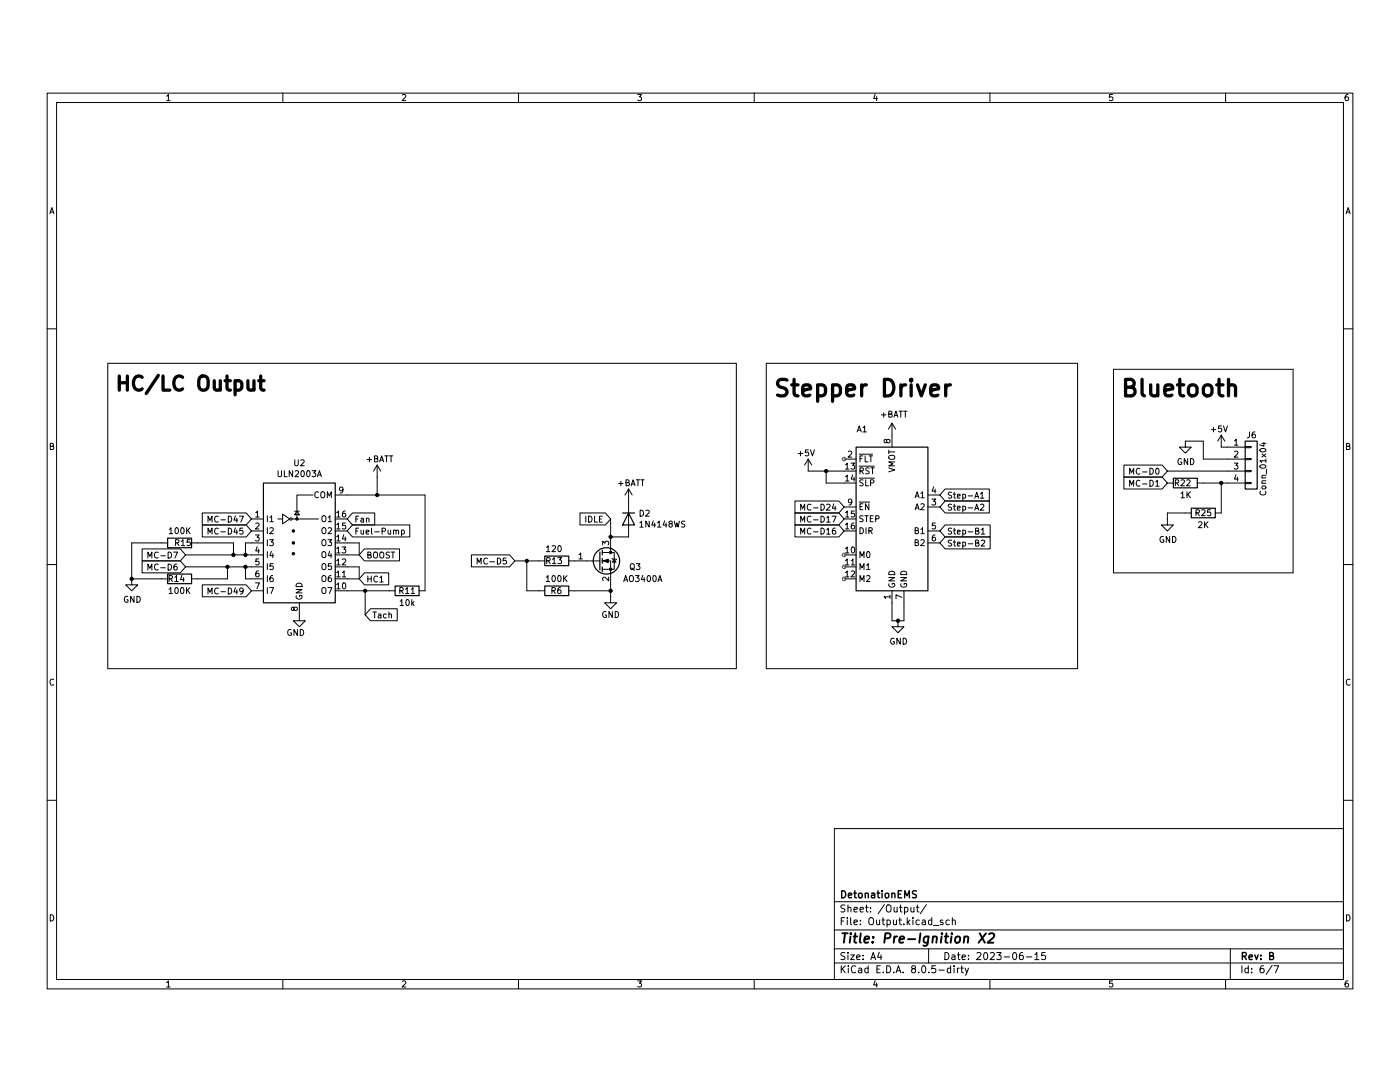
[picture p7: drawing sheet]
(kicad_sch
 (version 20231120)
 (generator "eeschema")
 (generator_version "8.0")
 (paper "A4")
 (title_block
  (title "Pre-Ignition X2")
  (date "2023-06-15")
  (rev "B")
  (company "DetonationEMS"))
 (lib_symbols
  (symbol "Connector_Generic:Conn_01x04"
   (pin_names
    (offset 1.016) hide) (exclude_from_sim no) (in_bom yes) (on_board yes)
   (property "Reference" "J" (at 0 5.08 0) (effects (font (size 1.27 1.27))))
   (property "Value" "Conn_01x04" (at 0 -7.62 0) (effects (font (size 1.27 1.27))))
   (property "Footprint" "" (at 0 0 0) (effects (font (size 1.27 1.27)) (hide yes)))
   (property "Datasheet" "~" (at 0 0 0) (effects (font (size 1.27 1.27)) (hide yes)))
   (property "Description" "Generic connector, single row, 01x04, script generated (kicad-library-utils/schlib/autogen/connector/)" (at 0 0 0) (effects (font (size 1.27 1.27)) (hide yes)))
   (symbol "Conn_01x04_1_1"
    (rectangle (start -1.27 -4.953) (end 0 -5.207) (stroke (width 0.1524) (type default)) (fill (type none)))
    (rectangle (start -1.27 -2.413) (end 0 -2.667) (stroke (width 0.1524) (type default)) (fill (type none)))
    (rectangle (start -1.27 0.127) (end 0 -0.127) (stroke (width 0.1524) (type default)) (fill (type none)))
    (rectangle (start -1.27 2.667) (end 0 2.413) (stroke (width 0.1524) (type default)) (fill (type none)))
    (rectangle (start -1.27 3.81) (end 1.27 -6.35) (stroke (width 0.254) (type default)) (fill (type background)))
    (pin passive line (at -5.08 2.54 0) (length 3.81) (name "Pin_1" (effects (font (size 1.27 1.27)))) (number "1" (effects (font (size 1.27 1.27)))))
    (pin passive line (at -5.08 0 0) (length 3.81) (name "Pin_2" (effects (font (size 1.27 1.27)))) (number "2" (effects (font (size 1.27 1.27)))))
    (pin passive line (at -5.08 -2.54 0) (length 3.81) (name "Pin_3" (effects (font (size 1.27 1.27)))) (number "3" (effects (font (size 1.27 1.27)))))
    (pin passive line (at -5.08 -5.08 0) (length 3.81) (name "Pin_4" (effects (font (size 1.27 1.27)))) (number "4" (effects (font (size 1.27 1.27)))))))
  (symbol "Device:R"
   (pin_numbers hide)
   (pin_names
    (offset 0)) (exclude_from_sim no) (in_bom yes) (on_board yes)
   (property "Reference" "R" (at 2.032 0 90) (effects (font (size 1.27 1.27))))
   (property "Value" "R" (at 0 0 90) (effects (font (size 1.27 1.27))))
   (property "Footprint" "" (at -1.778 0 90) (effects (font (size 1.27 1.27)) (hide yes)))
   (property "Datasheet" "~" (at 0 0 0) (effects (font (size 1.27 1.27)) (hide yes)))
   (property "Description" "Resistor" (at 0 0 0) (effects (font (size 1.27 1.27)) (hide yes)))
   (symbol "R_0_1"
    (rectangle (start -1.016 -2.54) (end 1.016 2.54) (stroke (width 0.254) (type default)) (fill (type none))))
   (symbol "R_1_1"
    (pin passive line (at 0 3.81 270) (length 1.27) (name "~" (effects (font (size 1.27 1.27)))) (number "1" (effects (font (size 1.27 1.27)))))
    (pin passive line (at 0 -3.81 90) (length 1.27) (name "~" (effects (font (size 1.27 1.27)))) (number "2" (effects (font (size 1.27 1.27)))))))
  (symbol "Diode:1N4148WS"
   (pin_numbers hide)
   (pin_names hide) (exclude_from_sim no) (in_bom yes) (on_board yes)
   (property "Reference" "D" (at 0 2.54 0) (effects (font (size 1.27 1.27))))
   (property "Value" "1N4148WS" (at 0 -2.54 0) (effects (font (size 1.27 1.27))))
   (property "Footprint" "Diode_SMD:D_SOD-323" (at 0 -4.445 0) (effects (font (size 1.27 1.27)) (hide yes)))
   (property "Datasheet" "https://www.vishay.com/docs/85751/1n4148ws.pdf" (at 0 0 0) (effects (font (size 1.27 1.27)) (hide yes)))
   (property "Description" "75V 0.15A Fast switching Diode, SOD-323" (at 0 0 0) (effects (font (size 1.27 1.27)) (hide yes)))
   (property "Sim.Device" "D" (at 0 0 0) (effects (font (size 1.27 1.27)) (hide yes)))
   (property "Sim.Pins" "1=K 2=A" (at 0 0 0) (effects (font (size 1.27 1.27)) (hide yes)))
   (symbol "1N4148WS_0_1"
    (polyline (pts (xy -1.27 1.27) (xy -1.27 -1.27)) (stroke (width 0.254) (type default)) (fill (type none)))
    (polyline (pts (xy 1.27 0) (xy -1.27 0)) (stroke (width 0) (type default)) (fill (type none)))
    (polyline (pts (xy 1.27 1.27) (xy 1.27 -1.27) (xy -1.27 0) (xy 1.27 1.27)) (stroke (width 0.254) (type default)) (fill (type none))))
   (symbol "1N4148WS_1_1"
    (pin passive line (at -3.81 0 0) (length 2.54) (name "K" (effects (font (size 1.27 1.27)))) (number "1" (effects (font (size 1.27 1.27)))))
    (pin passive line (at 3.81 0 180) (length 2.54) (name "A" (effects (font (size 1.27 1.27)))) (number "2" (effects (font (size 1.27 1.27)))))))
  (symbol "Driver_Motor:Pololu_Breakout_DRV8825" (exclude_from_sim no) (in_bom yes) (on_board yes)
   (property "Reference" "A" (at -2.54 16.51 0) (effects (font (size 1.27 1.27)) (justify right)))
   (property "Value" "Pololu_Breakout_DRV8825" (at -2.54 13.97 0) (effects (font (size 1.27 1.27)) (justify right)))
   (property "Footprint" "Module:Pololu_Breakout-16_15.2x20.3mm" (at 5.08 -20.32 0) (effects (font (size 1.27 1.27)) (justify left) (hide yes)))
   (property "Datasheet" "https://www.pololu.com/product/2982" (at 2.54 -7.62 0) (effects (font (size 1.27 1.27)) (hide yes)))
   (property "Description" "Pololu Breakout Board, Stepper Driver DRV8825" (at 0 0 0) (effects (font (size 1.27 1.27)) (hide yes)))
   (symbol "Pololu_Breakout_DRV8825_0_1"
    (rectangle (start 7.62 -17.78) (end -7.62 12.7) (stroke (width 0.254) (type default)) (fill (type background))))
   (symbol "Pololu_Breakout_DRV8825_1_1"
    (pin power_in line (at 0 -20.32 90) (length 2.54) (name "GND" (effects (font (size 1.27 1.27)))) (number "1" (effects (font (size 1.27 1.27)))))
    (pin input line (at -10.16 -10.16 0) (length 2.54) (name "M0" (effects (font (size 1.27 1.27)))) (number "10" (effects (font (size 1.27 1.27)))))
    (pin input line (at -10.16 -12.7 0) (length 2.54) (name "M1" (effects (font (size 1.27 1.27)))) (number "11" (effects (font (size 1.27 1.27)))))
    (pin input line (at -10.16 -15.24 0) (length 2.54) (name "M2" (effects (font (size 1.27 1.27)))) (number "12" (effects (font (size 1.27 1.27)))))
    (pin input line (at -10.16 7.62 0) (length 2.54) (name "~{RST}" (effects (font (size 1.27 1.27)))) (number "13" (effects (font (size 1.27 1.27)))))
    (pin input line (at -10.16 5.08 0) (length 2.54) (name "~{SLP}" (effects (font (size 1.27 1.27)))) (number "14" (effects (font (size 1.27 1.27)))))
    (pin input line (at -10.16 -2.54 0) (length 2.54) (name "STEP" (effects (font (size 1.27 1.27)))) (number "15" (effects (font (size 1.27 1.27)))))
    (pin input line (at -10.16 -5.08 0) (length 2.54) (name "DIR" (effects (font (size 1.27 1.27)))) (number "16" (effects (font (size 1.27 1.27)))))
    (pin output line (at -10.16 10.16 0) (length 2.54) (name "~{FLT}" (effects (font (size 1.27 1.27)))) (number "2" (effects (font (size 1.27 1.27)))))
    (pin output line (at 10.16 0 180) (length 2.54) (name "A2" (effects (font (size 1.27 1.27)))) (number "3" (effects (font (size 1.27 1.27)))))
    (pin output line (at 10.16 2.54 180) (length 2.54) (name "A1" (effects (font (size 1.27 1.27)))) (number "4" (effects (font (size 1.27 1.27)))))
    (pin output line (at 10.16 -5.08 180) (length 2.54) (name "B1" (effects (font (size 1.27 1.27)))) (number "5" (effects (font (size 1.27 1.27)))))
    (pin output line (at 10.16 -7.62 180) (length 2.54) (name "B2" (effects (font (size 1.27 1.27)))) (number "6" (effects (font (size 1.27 1.27)))))
    (pin power_in line (at 2.54 -20.32 90) (length 2.54) (name "GND" (effects (font (size 1.27 1.27)))) (number "7" (effects (font (size 1.27 1.27)))))
    (pin power_in line (at 0 15.24 270) (length 2.54) (name "VMOT" (effects (font (size 1.27 1.27)))) (number "8" (effects (font (size 1.27 1.27)))))
    (pin input line (at -10.16 0 0) (length 2.54) (name "~{EN}" (effects (font (size 1.27 1.27)))) (number "9" (effects (font (size 1.27 1.27)))))))
  (symbol "Pre_Ignition-rescue:AO3400A-Pre_Ignition-cache"
   (pin_names hide) (exclude_from_sim no) (in_bom yes) (on_board yes)
   (property "Reference" "Q" (at 5.08 1.905 0) (effects (font (size 1.27 1.27)) (justify left)))
   (property "Value" "Pre_Ignition-cache_AO3400A" (at 5.08 0 0) (effects (font (size 1.27 1.27)) (justify left)))
   (property "Footprint" "Package_TO_SOT_SMD:SOT-23" (at 5.08 -1.905 0) (effects (font (size 1.27 1.27)
    (italic yes)) (justify left) (hide yes)))
   (property "Datasheet" "" (at 0 0 0) (effects (font (size 1.27 1.27)) (justify left) (hide yes)))
   (property "Description" "" (at 0 0 0) (effects (font (size 1.27 1.27)) (hide yes)))
   (symbol "AO3400A-Pre_Ignition-cache_0_1"
    (polyline (pts (xy 0.254 0) (xy -2.54 0)) (stroke (width 0) (type solid)) (fill (type none)))
    (polyline (pts (xy 0.254 1.905) (xy 0.254 -1.905)) (stroke (width 0.254) (type solid)) (fill (type none)))
    (polyline (pts (xy 0.762 -1.27) (xy 0.762 -2.286)) (stroke (width 0.254) (type solid)) (fill (type none)))
    (polyline (pts (xy 0.762 0.508) (xy 0.762 -0.508)) (stroke (width 0.254) (type solid)) (fill (type none)))
    (polyline (pts (xy 0.762 2.286) (xy 0.762 1.27)) (stroke (width 0.254) (type solid)) (fill (type none)))
    (polyline (pts (xy 2.54 2.54) (xy 2.54 1.778)) (stroke (width 0) (type solid)) (fill (type none)))
    (polyline (pts (xy 2.54 -2.54) (xy 2.54 0) (xy 0.762 0)) (stroke (width 0) (type solid)) (fill (type none)))
    (polyline (pts (xy 0.762 -1.778) (xy 3.302 -1.778) (xy 3.302 1.778) (xy 0.762 1.778)) (stroke (width 0) (type solid)) (fill (type none)))
    (polyline (pts (xy 1.016 0) (xy 2.032 0.381) (xy 2.032 -0.381) (xy 1.016 0)) (stroke (width 0) (type solid)) (fill (type outline)))
    (polyline (pts (xy 2.794 0.508) (xy 2.921 0.381) (xy 3.683 0.381) (xy 3.81 0.254)) (stroke (width 0) (type solid)) (fill (type none)))
    (polyline (pts (xy 3.302 0.381) (xy 2.921 -0.254) (xy 3.683 -0.254) (xy 3.302 0.381)) (stroke (width 0) (type solid)) (fill (type none)))
    (circle (center 1.651 0) (radius 2.794) (stroke (width 0.254) (type solid)) (fill (type none)))
    (circle (center 2.54 -1.778) (radius 0.254) (stroke (width 0) (type solid)) (fill (type outline)))
    (circle (center 2.54 1.778) (radius 0.254) (stroke (width 0) (type solid)) (fill (type outline))))
   (symbol "AO3400A-Pre_Ignition-cache_1_1"
    (pin input line (at -5.08 0 0) (length 2.54) (name "G" (effects (font (size 1.27 1.27)))) (number "1" (effects (font (size 1.27 1.27)))))
    (pin passive line (at 2.54 -5.08 90) (length 2.54) (name "S" (effects (font (size 1.27 1.27)))) (number "2" (effects (font (size 1.27 1.27)))))
    (pin passive line (at 2.54 5.08 270) (length 2.54) (name "D" (effects (font (size 1.27 1.27)))) (number "3" (effects (font (size 1.27 1.27)))))))
  (symbol "Transistor_Array:ULN2003A" (exclude_from_sim no) (in_bom yes) (on_board yes)
   (property "Reference" "U" (at 0 15.875 0) (effects (font (size 1.27 1.27))))
   (property "Value" "ULN2003A" (at 0 13.97 0) (effects (font (size 1.27 1.27))))
   (property "Footprint" "" (at 1.27 -13.97 0) (effects (font (size 1.27 1.27)) (justify left) (hide yes)))
   (property "Datasheet" "http://www.ti.com/lit/ds/symlink/uln2003a.pdf" (at 2.54 -5.08 0) (effects (font (size 1.27 1.27)) (hide yes)))
   (property "Description" "High Voltage, High Current Darlington Transistor Arrays, SOIC16/SOIC16W/DIP16/TSSOP16" (at 0 0 0) (effects (font (size 1.27 1.27)) (hide yes)))
   (symbol "ULN2003A_0_1"
    (rectangle (start -7.62 -12.7) (end 7.62 12.7) (stroke (width 0.254) (type default)) (fill (type background)))
    (circle (center -1.778 5.08) (radius 0.254) (stroke (width 0) (type default)) (fill (type none)))
    (circle (center -1.27 -2.286) (radius 0.254) (stroke (width 0) (type default)) (fill (type outline)))
    (circle (center -1.27 0) (radius 0.254) (stroke (width 0) (type default)) (fill (type outline)))
    (circle (center -1.27 2.54) (radius 0.254) (stroke (width 0) (type default)) (fill (type outline)))
    (circle (center -0.508 5.08) (radius 0.254) (stroke (width 0) (type default)) (fill (type outline)))
    (polyline (pts (xy -4.572 5.08) (xy -3.556 5.08)) (stroke (width 0) (type default)) (fill (type none)))
    (polyline (pts (xy -1.524 5.08) (xy 4.064 5.08)) (stroke (width 0) (type default)) (fill (type none)))
    (polyline (pts (xy 0 6.731) (xy -1.016 6.731)) (stroke (width 0) (type default)) (fill (type none)))
    (polyline (pts (xy -0.508 5.08) (xy -0.508 10.16) (xy 2.921 10.16)) (stroke (width 0) (type default)) (fill (type none)))
    (polyline (pts (xy -3.556 6.096) (xy -3.556 4.064) (xy -2.032 5.08) (xy -3.556 6.096)) (stroke (width 0) (type default)) (fill (type none)))
    (polyline (pts (xy 0 5.969) (xy -1.016 5.969) (xy -0.508 6.731) (xy 0 5.969)) (stroke (width 0) (type default)) (fill (type none))))
   (symbol "ULN2003A_1_1"
    (pin input line (at -10.16 5.08 0) (length 2.54) (name "I1" (effects (font (size 1.27 1.27)))) (number "1" (effects (font (size 1.27 1.27)))))
    (pin open_collector line (at 10.16 -10.16 180) (length 2.54) (name "O7" (effects (font (size 1.27 1.27)))) (number "10" (effects (font (size 1.27 1.27)))))
    (pin open_collector line (at 10.16 -7.62 180) (length 2.54) (name "O6" (effects (font (size 1.27 1.27)))) (number "11" (effects (font (size 1.27 1.27)))))
    (pin open_collector line (at 10.16 -5.08 180) (length 2.54) (name "O5" (effects (font (size 1.27 1.27)))) (number "12" (effects (font (size 1.27 1.27)))))
    (pin open_collector line (at 10.16 -2.54 180) (length 2.54) (name "O4" (effects (font (size 1.27 1.27)))) (number "13" (effects (font (size 1.27 1.27)))))
    (pin open_collector line (at 10.16 0 180) (length 2.54) (name "O3" (effects (font (size 1.27 1.27)))) (number "14" (effects (font (size 1.27 1.27)))))
    (pin open_collector line (at 10.16 2.54 180) (length 2.54) (name "O2" (effects (font (size 1.27 1.27)))) (number "15" (effects (font (size 1.27 1.27)))))
    (pin open_collector line (at 10.16 5.08 180) (length 2.54) (name "O1" (effects (font (size 1.27 1.27)))) (number "16" (effects (font (size 1.27 1.27)))))
    (pin input line (at -10.16 2.54 0) (length 2.54) (name "I2" (effects (font (size 1.27 1.27)))) (number "2" (effects (font (size 1.27 1.27)))))
    (pin input line (at -10.16 0 0) (length 2.54) (name "I3" (effects (font (size 1.27 1.27)))) (number "3" (effects (font (size 1.27 1.27)))))
    (pin input line (at -10.16 -2.54 0) (length 2.54) (name "I4" (effects (font (size 1.27 1.27)))) (number "4" (effects (font (size 1.27 1.27)))))
    (pin input line (at -10.16 -5.08 0) (length 2.54) (name "I5" (effects (font (size 1.27 1.27)))) (number "5" (effects (font (size 1.27 1.27)))))
    (pin input line (at -10.16 -7.62 0) (length 2.54) (name "I6" (effects (font (size 1.27 1.27)))) (number "6" (effects (font (size 1.27 1.27)))))
    (pin input line (at -10.16 -10.16 0) (length 2.54) (name "I7" (effects (font (size 1.27 1.27)))) (number "7" (effects (font (size 1.27 1.27)))))
    (pin power_in line (at 0 -15.24 90) (length 2.54) (name "GND" (effects (font (size 1.27 1.27)))) (number "8" (effects (font (size 1.27 1.27)))))
    (pin passive line (at 10.16 10.16 180) (length 2.54) (name "COM" (effects (font (size 1.27 1.27)))) (number "9" (effects (font (size 1.27 1.27)))))))
  (symbol "power:+5V"
   (power)
   (pin_names
    (offset 0)) (exclude_from_sim no) (in_bom yes) (on_board yes)
   (property "Reference" "#PWR" (at 0 -3.81 0) (effects (font (size 1.27 1.27)) (hide yes)))
   (property "Value" "+5V" (at 0 3.556 0) (effects (font (size 1.27 1.27))))
   (property "Footprint" "" (at 0 0 0) (effects (font (size 1.27 1.27)) (hide yes)))
   (property "Datasheet" "" (at 0 0 0) (effects (font (size 1.27 1.27)) (hide yes)))
   (property "Description" "Power symbol creates a global label with name \"+5V\"" (at 0 0 0) (effects (font (size 1.27 1.27)) (hide yes)))
   (symbol "+5V_0_1"
    (polyline (pts (xy -0.762 1.27) (xy 0 2.54)) (stroke (width 0) (type default)) (fill (type none)))
    (polyline (pts (xy 0 0) (xy 0 2.54)) (stroke (width 0) (type default)) (fill (type none)))
    (polyline (pts (xy 0 2.54) (xy 0.762 1.27)) (stroke (width 0) (type default)) (fill (type none))))
   (symbol "+5V_1_1"
    (pin power_in line (at 0 0 90) (length 0) hide (name "+5V" (effects (font (size 1.27 1.27)))) (number "1" (effects (font (size 1.27 1.27)))))))
  (symbol "power:+BATT"
   (power)
   (pin_names
    (offset 0)) (exclude_from_sim no) (in_bom yes) (on_board yes)
   (property "Reference" "#PWR" (at 0 -3.81 0) (effects (font (size 1.27 1.27)) (hide yes)))
   (property "Value" "+BATT" (at 0 3.556 0) (effects (font (size 1.27 1.27))))
   (property "Footprint" "" (at 0 0 0) (effects (font (size 1.27 1.27)) (hide yes)))
   (property "Datasheet" "" (at 0 0 0) (effects (font (size 1.27 1.27)) (hide yes)))
   (property "Description" "Power symbol creates a global label with name \"+BATT\"" (at 0 0 0) (effects (font (size 1.27 1.27)) (hide yes)))
   (symbol "+BATT_0_1"
    (polyline (pts (xy -0.762 1.27) (xy 0 2.54)) (stroke (width 0) (type default)) (fill (type none)))
    (polyline (pts (xy 0 0) (xy 0 2.54)) (stroke (width 0) (type default)) (fill (type none)))
    (polyline (pts (xy 0 2.54) (xy 0.762 1.27)) (stroke (width 0) (type default)) (fill (type none))))
   (symbol "+BATT_1_1"
    (pin power_in line (at 0 0 90) (length 0) hide (name "+BATT" (effects (font (size 1.27 1.27)))) (number "1" (effects (font (size 1.27 1.27)))))))
  (symbol "power:GND"
   (power)
   (pin_names
    (offset 0)) (exclude_from_sim no) (in_bom yes) (on_board yes)
   (property "Reference" "#PWR" (at 0 -6.35 0) (effects (font (size 1.27 1.27)) (hide yes)))
   (property "Value" "GND" (at 0 -3.81 0) (effects (font (size 1.27 1.27))))
   (property "Footprint" "" (at 0 0 0) (effects (font (size 1.27 1.27)) (hide yes)))
   (property "Datasheet" "" (at 0 0 0) (effects (font (size 1.27 1.27)) (hide yes)))
   (property "Description" "Power symbol creates a global label with name \"GND\" , ground" (at 0 0 0) (effects (font (size 1.27 1.27)) (hide yes)))
   (symbol "GND_0_1"
    (polyline (pts (xy 0 0) (xy 0 -1.27) (xy 1.27 -1.27) (xy 0 -2.54) (xy -1.27 -1.27) (xy 0 -1.27)) (stroke (width 0) (type default)) (fill (type none))))
   (symbol "GND_1_1"
    (pin power_in line (at 0 0 270) (length 0) hide (name "GND" (effects (font (size 1.27 1.27)))) (number "1" (effects (font (size 1.27 1.27))))))))
 (junction
  (at 49.53 107.95)
  (diameter 0)
  (color 0 0 0 0))
 (junction
  (at 77.47 115.57)
  (diameter 0)
  (color 0 0 0 0))
 (junction
  (at 129.54 104.14)
  (diameter 0)
  (color 0 0 0 0))
 (junction
  (at 259.08 92.71)
  (diameter 0)
  (color 0 0 0 0))
 (junction
  (at 190.5 121.92)
  (diameter 0)
  (color 0 0 0 0))
 (junction
  (at 80.01 95.25)
  (diameter 0)
  (color 0 0 0 0))
 (junction
  (at 27.94 113.03)
  (diameter 0)
  (color 0 0 0 0))
 (junction
  (at 175.26 90.17)
  (diameter 0)
  (color 0 0 0 0))
 (junction
  (at 48.26 110.49)
  (diameter 0)
  (color 0 0 0 0))
 (junction
  (at 52.07 107.95)
  (diameter 0)
  (color 0 0 0 0))
 (junction
  (at 129.54 115.57)
  (diameter 0)
  (color 0 0 0 0))
 (junction
  (at 111.76 109.22)
  (diameter 0)
  (color 0 0 0 0))
 (junction
  (at 52.07 110.49)
  (diameter 0)
  (color 0 0 0 0))
 (wire
  (pts (xy 255.27 83.82) (xy 255.27 87.63))
  (stroke (width 0) (type default)))
 (wire
  (pts (xy 259.08 92.71) (xy 259.08 99.06))
  (stroke (width 0) (type default)))
 (wire
  (pts (xy 189.23 118.11) (xy 189.23 121.92))
  (stroke (width 0) (type default)))
 (wire
  (pts (xy 90.17 95.25) (xy 80.01 95.25))
  (stroke (width 0) (type default)))
 (wire
  (pts (xy 129.54 116.84) (xy 129.54 115.57))
  (stroke (width 0) (type default)))
 (wire
  (pts (xy 171.45 90.17) (xy 175.26 90.17))
  (stroke (width 0) (type default)))
 (wire
  (pts (xy 80.01 91.44) (xy 80.01 95.25))
  (stroke (width 0) (type default)))
 (wire
  (pts (xy 111.76 109.22) (xy 114.3 109.22))
  (stroke (width 0) (type default)))
 (wire
  (pts (xy 76.2 107.95) (xy 73.66 107.95))
  (stroke (width 0) (type default)))
 (wire
  (pts (xy 129.54 100.33) (xy 129.54 104.14))
  (stroke (width 0) (type default)))
 (wire
  (pts (xy 53.34 113.03) (xy 52.07 113.03))
  (stroke (width 0) (type default)))
 (wire
  (pts (xy 80.01 95.25) (xy 73.66 95.25))
  (stroke (width 0) (type default)))
 (wire
  (pts (xy 111.76 109.22) (xy 111.76 115.57))
  (stroke (width 0) (type default)))
 (wire
  (pts (xy 111.76 115.57) (xy 114.3 115.57))
  (stroke (width 0) (type default)))
 (wire
  (pts (xy 52.07 105.41) (xy 52.07 107.95))
  (stroke (width 0) (type default)))
 (wire
  (pts (xy 77.47 120.65) (xy 77.47 115.57))
  (stroke (width 0) (type default)))
 (wire
  (pts (xy 260.35 90.17) (xy 247.65 90.17))
  (stroke (width 0) (type default)))
 (polyline
  (pts (xy 236.22 111.76) (xy 274.32 111.76))
  (stroke (width 0) (type default)))
 (wire
  (pts (xy 109.22 109.22) (xy 111.76 109.22))
  (stroke (width 0) (type default)))
 (polyline
  (pts (xy 236.22 68.58) (xy 236.22 111.76))
  (stroke (width 0) (type default)))
 (wire
  (pts (xy 41.91 113.03) (xy 48.26 113.03))
  (stroke (width 0) (type default)))
 (wire
  (pts (xy 77.47 115.57) (xy 82.55 115.57))
  (stroke (width 0) (type default)))
 (polyline
  (pts (xy 274.32 68.58) (xy 236.22 68.58))
  (stroke (width 0) (type default)))
 (wire
  (pts (xy 191.77 121.92) (xy 191.77 118.11))
  (stroke (width 0) (type default)))
 (wire
  (pts (xy 251.46 83.82) (xy 255.27 83.82))
  (stroke (width 0) (type default)))
 (wire
  (pts (xy 53.34 105.41) (xy 52.07 105.41))
  (stroke (width 0) (type default)))
 (wire
  (pts (xy 53.34 110.49) (xy 52.07 110.49))
  (stroke (width 0) (type default)))
 (wire
  (pts (xy 73.66 115.57) (xy 77.47 115.57))
  (stroke (width 0) (type default)))
 (wire
  (pts (xy 259.08 85.09) (xy 260.35 85.09))
  (stroke (width 0) (type default)))
 (wire
  (pts (xy 247.65 99.06) (xy 247.65 100.33))
  (stroke (width 0) (type default)))
 (wire
  (pts (xy 27.94 105.41) (xy 34.29 105.41))
  (stroke (width 0) (type default)))
 (wire
  (pts (xy 76.2 110.49) (xy 76.2 113.03))
  (stroke (width 0) (type default)))
 (wire
  (pts (xy 189.23 121.92) (xy 190.5 121.92))
  (stroke (width 0) (type default)))
 (wire
  (pts (xy 76.2 113.03) (xy 73.66 113.03))
  (stroke (width 0) (type default)))
 (wire
  (pts (xy 27.94 105.41) (xy 27.94 113.03))
  (stroke (width 0) (type default)))
 (wire
  (pts (xy 76.2 110.49) (xy 73.66 110.49))
  (stroke (width 0) (type default)))
 (wire
  (pts (xy 49.53 107.95) (xy 52.07 107.95))
  (stroke (width 0) (type default)))
 (wire
  (pts (xy 90.17 115.57) (xy 90.17 95.25))
  (stroke (width 0) (type default)))
 (wire
  (pts (xy 255.27 92.71) (xy 259.08 92.71))
  (stroke (width 0) (type default)))
 (wire
  (pts (xy 121.92 115.57) (xy 129.54 115.57))
  (stroke (width 0) (type default)))
 (wire
  (pts (xy 190.5 121.92) (xy 191.77 121.92))
  (stroke (width 0) (type default)))
 (wire
  (pts (xy 255.27 87.63) (xy 260.35 87.63))
  (stroke (width 0) (type default)))
 (wire
  (pts (xy 27.94 113.03) (xy 34.29 113.03))
  (stroke (width 0) (type default)))
 (wire
  (pts (xy 39.37 110.49) (xy 48.26 110.49))
  (stroke (width 0) (type default)))
 (wire
  (pts (xy 48.26 110.49) (xy 52.07 110.49))
  (stroke (width 0) (type default)))
 (wire
  (pts (xy 49.53 105.41) (xy 49.53 107.95))
  (stroke (width 0) (type default)))
 (polyline
  (pts (xy 274.32 111.76) (xy 274.32 68.58))
  (stroke (width 0) (type default)))
 (wire
  (pts (xy 48.26 113.03) (xy 48.26 110.49))
  (stroke (width 0) (type default)))
 (wire
  (pts (xy 39.37 107.95) (xy 49.53 107.95))
  (stroke (width 0) (type default)))
 (wire
  (pts (xy 76.2 105.41) (xy 73.66 105.41))
  (stroke (width 0) (type default)))
 (wire
  (pts (xy 52.07 113.03) (xy 52.07 110.49))
  (stroke (width 0) (type default)))
 (wire
  (pts (xy 41.91 105.41) (xy 49.53 105.41))
  (stroke (width 0) (type default)))
 (wire
  (pts (xy 247.65 99.06) (xy 251.46 99.06))
  (stroke (width 0) (type default)))
 (wire
  (pts (xy 259.08 92.71) (xy 260.35 92.71))
  (stroke (width 0) (type default)))
 (wire
  (pts (xy 129.54 115.57) (xy 129.54 114.3))
  (stroke (width 0) (type default)))
 (wire
  (pts (xy 133.35 104.14) (xy 129.54 104.14))
  (stroke (width 0) (type default)))
 (wire
  (pts (xy 175.26 90.17) (xy 179.07 90.17))
  (stroke (width 0) (type default)))
 (wire
  (pts (xy 175.26 90.17) (xy 175.26 92.71))
  (stroke (width 0) (type default)))
 (wire
  (pts (xy 76.2 107.95) (xy 76.2 105.41))
  (stroke (width 0) (type default)))
 (wire
  (pts (xy 175.26 92.71) (xy 179.07 92.71))
  (stroke (width 0) (type default)))
 (wire
  (pts (xy 52.07 107.95) (xy 53.34 107.95))
  (stroke (width 0) (type default)))
 (rectangle
  (start 162.56 67.31)
  (end 228.6 132.08)
  (stroke (width 0) (type default))
  (fill (type none)))
 (rectangle
  (start 22.86 67.31)
  (end 156.21 132.08)
  (stroke (width 0) (type default))
  (fill (type none)))
 (text "Bluetooth"
  (exclude_from_sim no)
  (at 237.49 74.93 0)
  (effects (font (size 3.5 3.5) (thickness 0.7)
    (bold yes)) (justify left bottom)))
 (text "Stepper Driver"
  (exclude_from_sim no)
  (at 163.83 74.93 0)
  (effects (font (size 3.5 3.5) (thickness 0.7)
    (bold yes)) (justify left bottom)))
 (text "HC/LC Output"
  (exclude_from_sim no)
  (at 24.13 73.66 0)
  (effects (font (size 3 3) (thickness 0.7)
    (bold yes)) (justify left bottom)))
 (global_label "MC-D45"
  (shape input)
  (at 53.34 102.87 180)
  (effects (font (size 1.27 1.27)) (justify right))
  (property "Intersheetrefs" "${INTERSHEET_REFS}" (at 53.34 102.87 0) (effects (font (size 1.27 1.27)) (hide yes))))
 (global_label "MC-D16"
  (shape input)
  (at 179.07 102.87 180)
  (effects (font (size 1.27 1.27)) (justify right))
  (property "Intersheetrefs" "${INTERSHEET_REFS}" (at 179.07 102.87 0) (effects (font (size 1.27 1.27)) (hide yes))))
 (global_label "MC-D6"
  (shape input)
  (at 39.37 110.49 180)
  (effects (font (size 1.27 1.27)) (justify right))
  (property "Intersheetrefs" "${INTERSHEET_REFS}" (at 39.37 110.49 0) (effects (font (size 1.27 1.27)) (hide yes))))
 (global_label "MC-D1"
  (shape input)
  (at 247.65 92.71 180)
  (effects (font (size 1.27 1.27)) (justify right))
  (property "Intersheetrefs" "${INTERSHEET_REFS}" (at 247.65 92.71 0) (effects (font (size 1.27 1.27)) (hide yes))))
 (global_label "MC-D24"
  (shape input)
  (at 179.07 97.79 180)
  (effects (font (size 1.27 1.27)) (justify right))
  (property "Intersheetrefs" "${INTERSHEET_REFS}" (at 179.07 97.79 0) (effects (font (size 1.27 1.27)) (hide yes))))
 (global_label "IDLE"
  (shape input)
  (at 129.54 100.33 180)
  (effects (font (size 1.27 1.27)) (justify right))
  (property "Intersheetrefs" "${INTERSHEET_REFS}" (at 129.54 100.33 0) (effects (font (size 1.27 1.27)) (hide yes))))
 (global_label "MC-D17"
  (shape input)
  (at 179.07 100.33 180)
  (effects (font (size 1.27 1.27)) (justify right))
  (property "Intersheetrefs" "${INTERSHEET_REFS}" (at 179.07 100.33 0) (effects (font (size 1.27 1.27)) (hide yes))))
 (global_label "Fuel-Pump"
  (shape input)
  (at 73.66 102.87 0)
  (effects (font (size 1.27 1.27)) (justify left))
  (property "Intersheetrefs" "${INTERSHEET_REFS}" (at 73.66 102.87 0) (effects (font (size 1.27 1.27)) (hide yes))))
 (global_label "HC1"
  (shape input)
  (at 76.2 113.03 0)
  (effects (font (size 1.27 1.27)) (justify left))
  (property "Intersheetrefs" "${INTERSHEET_REFS}" (at 76.2 113.03 0) (effects (font (size 1.27 1.27)) (hide yes))))
 (global_label "Step-A2"
  (shape input)
  (at 199.39 97.79 0)
  (effects (font (size 1.27 1.27)) (justify left))
  (property "Intersheetrefs" "${INTERSHEET_REFS}" (at 199.39 97.79 0) (effects (font (size 1.27 1.27)) (hide yes))))
 (global_label "Step-B1"
  (shape input)
  (at 199.39 102.87 0)
  (effects (font (size 1.27 1.27)) (justify left))
  (property "Intersheetrefs" "${INTERSHEET_REFS}" (at 199.39 102.87 0) (effects (font (size 1.27 1.27)) (hide yes))))
 (global_label "MC-D47"
  (shape input)
  (at 53.34 100.33 180)
  (effects (font (size 1.27 1.27)) (justify right))
  (property "Intersheetrefs" "${INTERSHEET_REFS}" (at 53.34 100.33 0) (effects (font (size 1.27 1.27)) (hide yes))))
 (global_label "MC-D0"
  (shape input)
  (at 247.65 90.17 180)
  (effects (font (size 1.27 1.27)) (justify right))
  (property "Intersheetrefs" "${INTERSHEET_REFS}" (at 247.65 90.17 0) (effects (font (size 1.27 1.27)) (hide yes))))
 (global_label "Tach"
  (shape input)
  (at 77.47 120.65 0)
  (effects (font (size 1.27 1.27)) (justify left))
  (property "Intersheetrefs" "${INTERSHEET_REFS}" (at 77.47 120.65 0) (effects (font (size 1.27 1.27)) (hide yes))))
 (global_label "Step-A1"
  (shape input)
  (at 199.39 95.25 0)
  (effects (font (size 1.27 1.27)) (justify left))
  (property "Intersheetrefs" "${INTERSHEET_REFS}" (at 199.39 95.25 0) (effects (font (size 1.27 1.27)) (hide yes))))
 (global_label "Step-B2"
  (shape input)
  (at 199.39 105.41 0)
  (effects (font (size 1.27 1.27)) (justify left))
  (property "Intersheetrefs" "${INTERSHEET_REFS}" (at 199.39 105.41 0) (effects (font (size 1.27 1.27)) (hide yes))))
 (global_label "Fan"
  (shape input)
  (at 73.66 100.33 0)
  (effects (font (size 1.27 1.27)) (justify left))
  (property "Intersheetrefs" "${INTERSHEET_REFS}" (at 73.66 100.33 0) (effects (font (size 1.27 1.27)) (hide yes))))
 (global_label "MC-D49"
  (shape input)
  (at 53.34 115.57 180)
  (effects (font (size 1.27 1.27)) (justify right))
  (property "Intersheetrefs" "${INTERSHEET_REFS}" (at 53.34 115.57 0) (effects (font (size 1.27 1.27)) (hide yes))))
 (global_label "MC-D7"
  (shape input)
  (at 39.37 107.95 180)
  (effects (font (size 1.27 1.27)) (justify right))
  (property "Intersheetrefs" "${INTERSHEET_REFS}" (at 39.37 107.95 0) (effects (font (size 1.27 1.27)) (hide yes))))
 (global_label "BOOST"
  (shape input)
  (at 76.2 107.95 0)
  (effects (font (size 1.27 1.27)) (justify left))
  (property "Intersheetrefs" "${INTERSHEET_REFS}" (at 76.2 107.95 0) (effects (font (size 1.27 1.27)) (hide yes))))
 (global_label "MC-D5"
  (shape input)
  (at 109.22 109.22 180)
  (effects (font (size 1.27 1.27)) (justify right))
  (property "Intersheetrefs" "${INTERSHEET_REFS}" (at 109.22 109.22 0) (effects (font (size 1.27 1.27)) (hide yes))))
 (symbol
  (lib_id "Transistor_Array:ULN2003A")
  (at 63.5 105.41 0)
  (unit 1)
  (exclude_from_sim no)
  (in_bom yes)
  (on_board yes)
  (dnp no)
  (property "Reference" "U2" (at 63.5 88.4682 0) (effects (font (size 1.27 1.27))))
  (property "Value" "ULN2003A" (at 63.5 90.7796 0) (effects (font (size 1.27 1.27))))
  (property "Footprint" "Package_SO:SOIC-16_3.9x9.9mm_P1.27mm" (at 64.77 119.38 0) (effects (font (size 1.27 1.27)) (justify left) (hide yes)))
  (property "Datasheet" "http://www.ti.com/lit/ds/symlink/uln2003a.pdf" (at 66.04 110.49 0) (effects (font (size 1.27 1.27)) (hide yes)))
  (property "Description" "" (at 63.5 105.41 0) (effects (font (size 1.27 1.27)) (hide yes)))
  (property "JLC" "" (at 63.5 105.41 0) (effects (font (size 1.27 1.27)) (hide yes)))
  (property "LCSC" "C7512 " (at 63.5 105.41 0) (effects (font (size 1.27 1.27)) (hide yes)))
  (pin "1")
  (pin "10")
  (pin "11")
  (pin "12")
  (pin "13")
  (pin "14")
  (pin "15")
  (pin "16")
  (pin "2")
  (pin "3")
  (pin "4")
  (pin "5")
  (pin "6")
  (pin "7")
  (pin "8")
  (pin "9"))
 (symbol
  (lib_id "power:GND")
  (at 63.5 120.65 0)
  (unit 1)
  (exclude_from_sim no)
  (in_bom yes)
  (on_board yes)
  (dnp no)
  (property "Reference" "#PWR0144" (at 63.5 127 0) (effects (font (size 1.27 1.27)) (hide yes)))
  (property "Value" "GND" (at 64.77 124.46 0) (effects (font (size 1.27 1.27)) (justify right)))
  (property "Footprint" "" (at 63.5 120.65 0) (effects (font (size 1.27 1.27)) (hide yes)))
  (property "Datasheet" "" (at 63.5 120.65 0) (effects (font (size 1.27 1.27)) (hide yes)))
  (property "Description" "" (at 63.5 120.65 0) (effects (font (size 1.27 1.27)) (hide yes)))
  (pin "1"))
 (symbol
  (lib_id "Device:R")
  (at 38.1 105.41 90)
  (unit 1)
  (exclude_from_sim no)
  (in_bom yes)
  (on_board yes)
  (dnp no)
  (property "Reference" "R15" (at 36.83 105.41 90) (effects (font (size 1.27 1.27)) (justify right)))
  (property "Value" "100K" (at 35.56 102.87 90) (effects (font (size 1.27 1.27)) (justify right)))
  (property "Footprint" "Resistor_SMD:R_0603_1608Metric" (at 38.1 107.188 90) (effects (font (size 1.27 1.27)) (hide yes)))
  (property "Datasheet" "~" (at 38.1 105.41 0) (effects (font (size 1.27 1.27)) (hide yes)))
  (property "Description" "" (at 38.1 105.41 0) (effects (font (size 1.27 1.27)) (hide yes)))
  (property "JLC" "" (at 38.1 105.41 0) (effects (font (size 1.27 1.27)) (hide yes)))
  (property "LCSC" "C25803" (at 38.1 105.41 0) (effects (font (size 1.27 1.27)) (hide yes)))
  (pin "1")
  (pin "2"))
 (symbol
  (lib_id "power:GND")
  (at 27.94 113.03 0)
  (unit 1)
  (exclude_from_sim no)
  (in_bom yes)
  (on_board yes)
  (dnp no)
  (property "Reference" "#PWR026" (at 27.94 119.38 0) (effects (font (size 1.27 1.27)) (hide yes)))
  (property "Value" "GND" (at 28.067 117.4242 0) (effects (font (size 1.27 1.27))))
  (property "Footprint" "" (at 27.94 113.03 0) (effects (font (size 1.27 1.27)) (hide yes)))
  (property "Datasheet" "" (at 27.94 113.03 0) (effects (font (size 1.27 1.27)) (hide yes)))
  (property "Description" "" (at 27.94 113.03 0) (effects (font (size 1.27 1.27)) (hide yes)))
  (pin "1"))
 (symbol
  (lib_id "Device:R")
  (at 38.1 113.03 270)
  (unit 1)
  (exclude_from_sim no)
  (in_bom yes)
  (on_board yes)
  (dnp no)
  (property "Reference" "R14" (at 39.37 113.03 90) (effects (font (size 1.27 1.27)) (justify right)))
  (property "Value" "100K" (at 40.64 115.57 90) (effects (font (size 1.27 1.27)) (justify right)))
  (property "Footprint" "Resistor_SMD:R_0603_1608Metric" (at 38.1 111.252 90) (effects (font (size 1.27 1.27)) (hide yes)))
  (property "Datasheet" "~" (at 38.1 113.03 0) (effects (font (size 1.27 1.27)) (hide yes)))
  (property "Description" "" (at 38.1 113.03 0) (effects (font (size 1.27 1.27)) (hide yes)))
  (property "JLC" "" (at 38.1 113.03 0) (effects (font (size 1.27 1.27)) (hide yes)))
  (property "LCSC" "C25803" (at 38.1 113.03 0) (effects (font (size 1.27 1.27)) (hide yes)))
  (pin "1")
  (pin "2"))
 (symbol
  (lib_id "Connector_Generic:Conn_01x04")
  (at 265.43 87.63 0)
  (unit 1)
  (exclude_from_sim no)
  (in_bom yes)
  (on_board yes)
  (dnp no)
  (property "Reference" "J6" (at 266.7 82.55 0) (effects (font (size 1.27 1.27)) (justify right)))
  (property "Value" "Conn_01x04" (at 267.97 83.82 90) (effects (font (size 1.27 1.27)) (justify right)))
  (property "Footprint" "Misc:1X4-PROTO" (at 265.43 87.63 0) (effects (font (size 1.27 1.27)) (hide yes)))
  (property "Datasheet" "~" (at 265.43 87.63 0) (effects (font (size 1.27 1.27)) (hide yes)))
  (property "Description" "" (at 265.43 87.63 0) (effects (font (size 1.27 1.27)) (hide yes)))
  (pin "1")
  (pin "2")
  (pin "3")
  (pin "4"))
 (symbol
  (lib_id "power:GND")
  (at 251.46 83.82 0)
  (unit 1)
  (exclude_from_sim no)
  (in_bom yes)
  (on_board yes)
  (dnp no)
  (property "Reference" "#PWR0106" (at 251.46 90.17 0) (effects (font (size 1.27 1.27)) (hide yes)))
  (property "Value" "GND" (at 251.587 88.2142 0) (effects (font (size 1.27 1.27))))
  (property "Footprint" "" (at 251.46 83.82 0) (effects (font (size 1.27 1.27)) (hide yes)))
  (property "Datasheet" "" (at 251.46 83.82 0) (effects (font (size 1.27 1.27)) (hide yes)))
  (property "Description" "" (at 251.46 83.82 0) (effects (font (size 1.27 1.27)) (hide yes)))
  (pin "1"))
 (symbol
  (lib_id "Device:R")
  (at 251.46 92.71 270)
  (unit 1)
  (exclude_from_sim no)
  (in_bom yes)
  (on_board yes)
  (dnp no)
  (property "Reference" "R22" (at 248.92 92.71 90) (effects (font (size 1.27 1.27)) (justify left)))
  (property "Value" "1K" (at 250.19 95.25 90) (effects (font (size 1.27 1.27)) (justify left)))
  (property "Footprint" "Resistor_SMD:R_0603_1608Metric" (at 251.46 90.932 90) (effects (font (size 1.27 1.27)) (hide yes)))
  (property "Datasheet" "~" (at 251.46 92.71 0) (effects (font (size 1.27 1.27)) (hide yes)))
  (property "Description" "" (at 251.46 92.71 0) (effects (font (size 1.27 1.27)) (hide yes)))
  (property "JLC" "" (at 251.46 92.71 0) (effects (font (size 1.27 1.27)) (hide yes)))
  (property "LCSC" "C21190" (at 251.46 92.71 0) (effects (font (size 1.27 1.27)) (hide yes)))
  (pin "1")
  (pin "2"))
 (symbol
  (lib_id "Device:R")
  (at 255.27 99.06 90)
  (unit 1)
  (exclude_from_sim no)
  (in_bom yes)
  (on_board yes)
  (dnp no)
  (property "Reference" "R25" (at 255.27 99.06 90) (effects (font (size 1.27 1.27))))
  (property "Value" "2K" (at 255.27 101.6 90) (effects (font (size 1.27 1.27))))
  (property "Footprint" "Resistor_SMD:R_0603_1608Metric" (at 255.27 100.838 90) (effects (font (size 1.27 1.27)) (hide yes)))
  (property "Datasheet" "~" (at 255.27 99.06 0) (effects (font (size 1.27 1.27)) (hide yes)))
  (property "Description" "" (at 255.27 99.06 0) (effects (font (size 1.27 1.27)) (hide yes)))
  (property "JLC" "" (at 255.27 99.06 0) (effects (font (size 1.27 1.27)) (hide yes)))
  (property "LCSC" "C22975" (at 255.27 99.06 0) (effects (font (size 1.27 1.27)) (hide yes)))
  (pin "1")
  (pin "2"))
 (symbol
  (lib_id "power:GND")
  (at 247.65 100.33 0)
  (unit 1)
  (exclude_from_sim no)
  (in_bom yes)
  (on_board yes)
  (dnp no)
  (property "Reference" "#PWR0111" (at 247.65 106.68 0) (effects (font (size 1.27 1.27)) (hide yes)))
  (property "Value" "GND" (at 247.777 104.7242 0) (effects (font (size 1.27 1.27))))
  (property "Footprint" "" (at 247.65 100.33 0) (effects (font (size 1.27 1.27)) (hide yes)))
  (property "Datasheet" "" (at 247.65 100.33 0) (effects (font (size 1.27 1.27)) (hide yes)))
  (property "Description" "" (at 247.65 100.33 0) (effects (font (size 1.27 1.27)) (hide yes)))
  (pin "1"))
 (symbol
  (lib_id "Device:R")
  (at 86.36 115.57 90)
  (mirror x)
  (unit 1)
  (exclude_from_sim no)
  (in_bom yes)
  (on_board yes)
  (dnp no)
  (property "Reference" "R11" (at 86.36 115.57 90) (effects (font (size 1.27 1.27))))
  (property "Value" "10k" (at 86.36 118.11 90) (effects (font (size 1.27 1.27))))
  (property "Footprint" "Resistor_SMD:R_0603_1608Metric" (at 86.36 113.792 90) (effects (font (size 1.27 1.27)) (hide yes)))
  (property "Datasheet" "~" (at 86.36 115.57 0) (effects (font (size 1.27 1.27)) (hide yes)))
  (property "Description" "" (at 86.36 115.57 0) (effects (font (size 1.27 1.27)) (hide yes)))
  (property "JLC" "" (at 86.36 115.57 0) (effects (font (size 1.27 1.27)) (hide yes)))
  (property "LCSC" "C25804" (at 86.36 115.57 0) (effects (font (size 1.27 1.27)) (hide yes)))
  (pin "1")
  (pin "2"))
 (symbol
  (lib_id "power:+BATT")
  (at 80.01 91.44 0)
  (unit 1)
  (exclude_from_sim no)
  (in_bom yes)
  (on_board yes)
  (dnp no)
  (property "Reference" "#PWR0139" (at 80.01 95.25 0) (effects (font (size 1.27 1.27)) (hide yes)))
  (property "Value" "+BATT" (at 77.47 87.63 0) (effects (font (size 1.27 1.27)) (justify left)))
  (property "Footprint" "" (at 80.01 91.44 0) (effects (font (size 1.27 1.27)) (hide yes)))
  (property "Datasheet" "" (at 80.01 91.44 0) (effects (font (size 1.27 1.27)) (hide yes)))
  (property "Description" "" (at 80.01 91.44 0) (effects (font (size 1.27 1.27)) (hide yes)))
  (pin "1"))
 (symbol
  (lib_id "Driver_Motor:Pololu_Breakout_DRV8825")
  (at 189.23 97.79 0)
  (unit 1)
  (exclude_from_sim no)
  (in_bom yes)
  (on_board yes)
  (dnp no)
  (property "Reference" "A1" (at 182.88 81.28 0) (effects (font (size 1.27 1.27))))
  (property "Value" "Pololu_Breakout_DRV8825" (at 204.47 83.82 0) (effects (font (size 1.27 1.27)) (hide yes)))
  (property "Footprint" "Detonation:DVR8825-Labeled-Front" (at 194.31 118.11 0) (effects (font (size 1.27 1.27)) (justify left) (hide yes)))
  (property "Datasheet" "https://www.pololu.com/product/2982" (at 191.77 105.41 0) (effects (font (size 1.27 1.27)) (hide yes)))
  (property "Description" "" (at 189.23 97.79 0) (effects (font (size 1.27 1.27)) (hide yes)))
  (pin "1")
  (pin "10")
  (pin "11")
  (pin "12")
  (pin "13")
  (pin "14")
  (pin "15")
  (pin "16")
  (pin "2")
  (pin "3")
  (pin "4")
  (pin "5")
  (pin "6")
  (pin "7")
  (pin "8")
  (pin "9"))
 (symbol
  (lib_id "power:+5V")
  (at 171.45 90.17 0)
  (unit 1)
  (exclude_from_sim no)
  (in_bom yes)
  (on_board yes)
  (dnp no)
  (property "Reference" "#PWR03" (at 171.45 93.98 0) (effects (font (size 1.27 1.27)) (hide yes)))
  (property "Value" "+5V" (at 168.91 86.36 0) (effects (font (size 1.27 1.27)) (justify left)))
  (property "Footprint" "" (at 171.45 90.17 0) (effects (font (size 1.27 1.27)) (hide yes)))
  (property "Datasheet" "" (at 171.45 90.17 0) (effects (font (size 1.27 1.27)) (hide yes)))
  (property "Description" "" (at 171.45 90.17 0) (effects (font (size 1.27 1.27)) (hide yes)))
  (pin "1"))
 (symbol
  (lib_id "power:+BATT")
  (at 189.23 82.55 0)
  (unit 1)
  (exclude_from_sim no)
  (in_bom yes)
  (on_board yes)
  (dnp no)
  (property "Reference" "#PWR011" (at 189.23 86.36 0) (effects (font (size 1.27 1.27)) (hide yes)))
  (property "Value" "+BATT" (at 189.611 78.1558 0) (effects (font (size 1.27 1.27))))
  (property "Footprint" "" (at 189.23 82.55 0) (effects (font (size 1.27 1.27)) (hide yes)))
  (property "Datasheet" "" (at 189.23 82.55 0) (effects (font (size 1.27 1.27)) (hide yes)))
  (property "Description" "" (at 189.23 82.55 0) (effects (font (size 1.27 1.27)) (hide yes)))
  (pin "1"))
 (symbol
  (lib_id "power:GND")
  (at 190.5 121.92 0)
  (unit 1)
  (exclude_from_sim no)
  (in_bom yes)
  (on_board yes)
  (dnp no)
  (property "Reference" "#PWR012" (at 190.5 128.27 0) (effects (font (size 1.27 1.27)) (hide yes)))
  (property "Value" "GND" (at 190.627 126.3142 0) (effects (font (size 1.27 1.27))))
  (property "Footprint" "" (at 190.5 121.92 0) (effects (font (size 1.27 1.27)) (hide yes)))
  (property "Datasheet" "" (at 190.5 121.92 0) (effects (font (size 1.27 1.27)) (hide yes)))
  (property "Description" "" (at 190.5 121.92 0) (effects (font (size 1.27 1.27)) (hide yes)))
  (pin "1"))
 (symbol
  (lib_id "Device:R")
  (at 118.11 115.57 270)
  (unit 1)
  (exclude_from_sim no)
  (in_bom yes)
  (on_board yes)
  (dnp no)
  (property "Reference" "R6" (at 119.38 115.57 90) (effects (font (size 1.27 1.27)) (justify right)))
  (property "Value" "100K" (at 120.65 113.03 90) (effects (font (size 1.27 1.27)) (justify right)))
  (property "Footprint" "Resistor_SMD:R_0603_1608Metric" (at 118.11 113.792 90) (effects (font (size 1.27 1.27)) (hide yes)))
  (property "Datasheet" "~" (at 118.11 115.57 0) (effects (font (size 1.27 1.27)) (hide yes)))
  (property "Description" "" (at 118.11 115.57 0) (effects (font (size 1.27 1.27)) (hide yes)))
  (property "JLC" "" (at 118.11 115.57 0) (effects (font (size 1.27 1.27)) (hide yes)))
  (property "LCSC" "C25803" (at 118.11 115.57 0) (effects (font (size 1.27 1.27)) (hide yes)))
  (pin "1")
  (pin "2"))
 (symbol
  (lib_id "Device:R")
  (at 118.11 109.22 90)
  (mirror x)
  (unit 1)
  (exclude_from_sim no)
  (in_bom yes)
  (on_board yes)
  (dnp no)
  (property "Reference" "R13" (at 115.57 109.22 90) (effects (font (size 1.27 1.27)) (justify right)))
  (property "Value" "120" (at 115.57 106.68 90) (effects (font (size 1.27 1.27)) (justify right)))
  (property "Footprint" "Resistor_SMD:R_0603_1608Metric" (at 118.11 107.442 90) (effects (font (size 1.27 1.27)) (hide yes)))
  (property "Datasheet" "~" (at 118.11 109.22 0) (effects (font (size 1.27 1.27)) (hide yes)))
  (property "Description" "" (at 118.11 109.22 0) (effects (font (size 1.27 1.27)) (hide yes)))
  (property "JLC" "" (at 118.11 109.22 0) (effects (font (size 1.27 1.27)) (hide yes)))
  (property "LCSC" "C22787" (at 118.11 109.22 0) (effects (font (size 1.27 1.27)) (hide yes)))
  (pin "1")
  (pin "2"))
 (symbol
  (lib_id "Diode:1N4148WS")
  (at 133.35 100.33 90)
  (mirror x)
  (unit 1)
  (exclude_from_sim no)
  (in_bom yes)
  (on_board yes)
  (dnp no)
  (property "Reference" "D2" (at 135.382 99.1616 90) (effects (font (size 1.27 1.27)) (justify right)))
  (property "Value" "1N4148WS" (at 135.382 101.473 90) (effects (font (size 1.27 1.27)) (justify right)))
  (property "Footprint" "Diode_SMD:D_SOD-323F" (at 137.795 100.33 0) (effects (font (size 1.27 1.27)) (hide yes)))
  (property "Datasheet" "https://www.vishay.com/docs/85751/1n4148ws.pdf" (at 133.35 100.33 0) (effects (font (size 1.27 1.27)) (hide yes)))
  (property "Description" "" (at 133.35 100.33 0) (effects (font (size 1.27 1.27)) (hide yes)))
  (property "JLCPCB" "" (at 133.35 100.33 90) (effects (font (size 1.27 1.27)) (hide yes)))
  (property "LCSC" "C2128" (at 133.35 100.33 0) (effects (font (size 1.27 1.27)) (hide yes)))
  (pin "1")
  (pin "2"))
 (symbol
  (lib_id "Pre_Ignition-rescue:AO3400A-Pre_Ignition-cache")
  (at 127 109.22 0)
  (unit 1)
  (exclude_from_sim no)
  (in_bom yes)
  (on_board yes)
  (dnp no)
  (property "Reference" "Q3" (at 133.35 110.49 0) (effects (font (size 1.27 1.27)) (justify left)))
  (property "Value" "AO3400A" (at 132.08 113.03 0) (effects (font (size 1.27 1.27)) (justify left)))
  (property "Footprint" "Package_TO_SOT_SMD:SOT-23" (at 132.08 111.125 0) (effects (font (size 1.27 1.27)
    (italic yes)) (justify left) (hide yes)))
  (property "Datasheet" "" (at 127 109.22 0) (effects (font (size 1.27 1.27)) (justify left) (hide yes)))
  (property "Description" "" (at 127 109.22 0) (effects (font (size 1.27 1.27)) (hide yes)))
  (property "LCSC" "C20917" (at 127 109.22 0) (effects (font (size 1.27 1.27)) (hide yes)))
  (pin "1")
  (pin "2")
  (pin "3"))
 (symbol
  (lib_id "power:+BATT")
  (at 133.35 96.52 0)
  (unit 1)
  (exclude_from_sim no)
  (in_bom yes)
  (on_board yes)
  (dnp no)
  (property "Reference" "#PWR0113" (at 133.35 100.33 0) (effects (font (size 1.27 1.27)) (hide yes)))
  (property "Value" "+BATT" (at 130.81 92.71 0) (effects (font (size 1.27 1.27)) (justify left)))
  (property "Footprint" "" (at 133.35 96.52 0) (effects (font (size 1.27 1.27)) (hide yes)))
  (property "Datasheet" "" (at 133.35 96.52 0) (effects (font (size 1.27 1.27)) (hide yes)))
  (property "Description" "" (at 133.35 96.52 0) (effects (font (size 1.27 1.27)) (hide yes)))
  (pin "1"))
 (symbol
  (lib_id "power:GND")
  (at 129.54 116.84 0)
  (unit 1)
  (exclude_from_sim no)
  (in_bom yes)
  (on_board yes)
  (dnp no)
  (property "Reference" "#PWR0136" (at 129.54 123.19 0) (effects (font (size 1.27 1.27)) (hide yes)))
  (property "Value" "GND" (at 129.54 120.65 0) (effects (font (size 1.27 1.27))))
  (property "Footprint" "" (at 129.54 116.84 0) (effects (font (size 1.27 1.27)) (hide yes)))
  (property "Datasheet" "" (at 129.54 116.84 0) (effects (font (size 1.27 1.27)) (hide yes)))
  (property "Description" "" (at 129.54 116.84 0) (effects (font (size 1.27 1.27)) (hide yes)))
  (pin "1"))
 (symbol
  (lib_id "power:+5V")
  (at 259.08 85.09 0)
  (unit 1)
  (exclude_from_sim no)
  (in_bom yes)
  (on_board yes)
  (dnp no)
  (property "Reference" "#PWR0154" (at 259.08 88.9 0) (effects (font (size 1.27 1.27)) (hide yes)))
  (property "Value" "+5V" (at 256.54 81.28 0) (effects (font (size 1.27 1.27)) (justify left)))
  (property "Footprint" "" (at 259.08 85.09 0) (effects (font (size 1.27 1.27)) (hide yes)))
  (property "Datasheet" "" (at 259.08 85.09 0) (effects (font (size 1.27 1.27)) (hide yes)))
  (property "Description" "" (at 259.08 85.09 0) (effects (font (size 1.27 1.27)) (hide yes)))
  (pin "1")))
